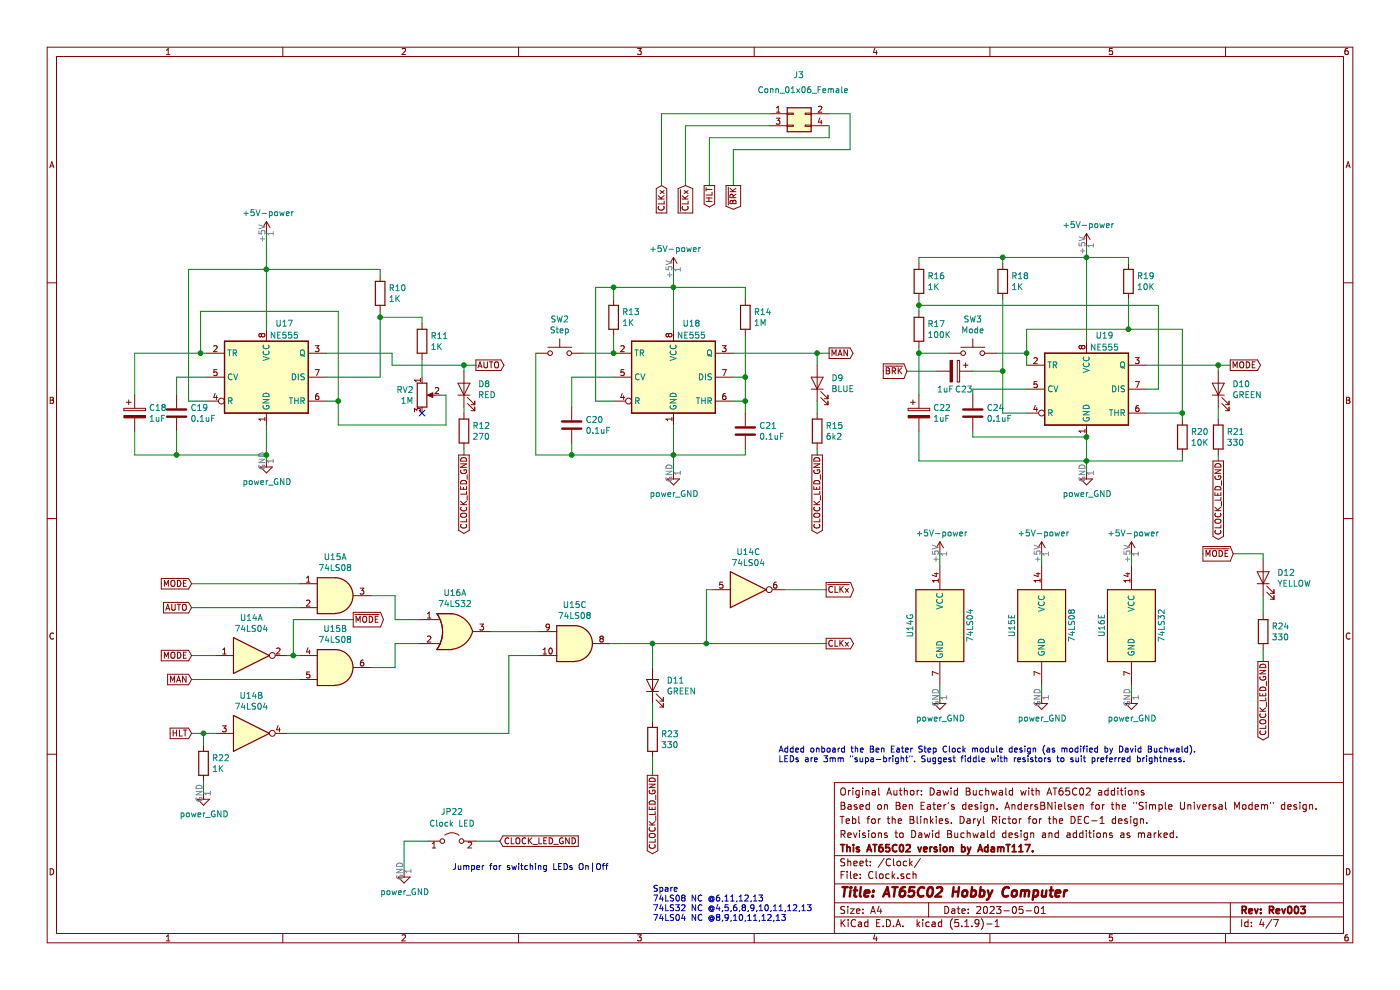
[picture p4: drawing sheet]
EESchema Schematic File Version 4
EELAYER 30 0
EELAYER END
$Descr A4 11693 8268
encoding utf-8
Sheet 4 7
Title "AT65C02 Hobby Computer"
Date "2023-05-01"
Rev "Rev003"
Comp "This AT65C02 version by AdamT117. "
Comment1 "Revisions to Dawid Buchwald design and additions as marked. "
Comment2 "Tebl for the Blinkies. Daryl Rictor for the DEC-1 design."
Comment3 "Based on Ben Eater's design. AndersBNielsen for the \"Simple Universal Modem\" design."
Comment4 "Original Author: Dawid Buchwald with AT65C02 additions"
$EndDescr
$Comp
L AT_65C02_Computer_Rev003-rescue:Timer_NE555-Clock-AT_65C02_Computer_Rev003_1-rescue U?
U 1 1
P 9075 3250
AR Path="/637561AA/6416C0CB/5DFA9887" Ref="U?"  Part="1" 
AR Path="/6379D6C5/5DFA9887" Ref="U19"  Part="1" 
F 0 "U19" H 9225 3700 50  0000 C CNN
F 1 "NE555" H 9225 3600 50  0000 C CNN
F 2 "Package_DIP:DIP-8_W7.62mm_Socket" H 9075 3250 50  0001 C CNN
F 3 "http://www.ti.com/lit/ds/symlink/ne555.pdf" H 9075 3250 50  0001 C CNN
F 4 "NE555" H 9075 3250 50  0001 C CNN "Value"
	1    9075 3250
	1    0    0    -1  
$EndComp
$Comp
L AT_65C02_Computer_Rev003-rescue:Device_R-Clock-AT_65C02_Computer_Rev003_1-rescue R?
U 1 1
P 9875 3650
AR Path="/637561AA/6416C0CB/5DFAD7A1" Ref="R?"  Part="1" 
AR Path="/6379D6C5/5DFAD7A1" Ref="R20"  Part="1" 
F 0 "R20" H 9945 3696 50  0000 L CNN
F 1 "10K" H 9945 3605 50  0000 L CNN
F 2 "Resistor_THT:R_Axial_DIN0207_L6.3mm_D2.5mm_P7.62mm_Horizontal" V 9805 3650 50  0001 C CNN
F 3 "~" H 9875 3650 50  0001 C CNN
F 4 "10K" H 9875 3650 50  0001 C CNN "Value"
	1    9875 3650
	1    0    0    -1  
$EndComp
$Comp
L AT_65C02_Computer_Rev003-rescue:Device_R-Clock-AT_65C02_Computer_Rev003_1-rescue R?
U 1 1
P 10175 3650
AR Path="/637561AA/6416C0CB/5DFADD08" Ref="R?"  Part="1" 
AR Path="/6379D6C5/5DFADD08" Ref="R21"  Part="1" 
F 0 "R21" H 10245 3696 50  0000 L CNN
F 1 "330" H 10245 3605 50  0000 L CNN
F 2 "Resistor_THT:R_Axial_DIN0207_L6.3mm_D2.5mm_P7.62mm_Horizontal" V 10105 3650 50  0001 C CNN
F 3 "~" H 10175 3650 50  0001 C CNN
F 4 "220" H 10175 3650 50  0001 C CNN "Value"
	1    10175 3650
	1    0    0    -1  
$EndComp
$Comp
L AT_65C02_Computer_Rev003-rescue:Device_R-Clock-AT_65C02_Computer_Rev003_1-rescue R?
U 1 1
P 9425 2350
AR Path="/637561AA/6416C0CB/5DFAE2B7" Ref="R?"  Part="1" 
AR Path="/6379D6C5/5DFAE2B7" Ref="R19"  Part="1" 
F 0 "R19" H 9495 2396 50  0000 L CNN
F 1 "10K" H 9495 2305 50  0000 L CNN
F 2 "Resistor_THT:R_Axial_DIN0207_L6.3mm_D2.5mm_P7.62mm_Horizontal" V 9355 2350 50  0001 C CNN
F 3 "~" H 9425 2350 50  0001 C CNN
F 4 "10K" H 9425 2350 50  0001 C CNN "Value"
	1    9425 2350
	1    0    0    -1  
$EndComp
Wire Wire Line
	9575 3050 10175 3050
Wire Wire Line
	10175 3050 10175 3100
$Comp
L AT_65C02_Computer_Rev003-rescue:Device_LED-Clock-AT_65C02_Computer_Rev003_1-rescue D?
U 1 1
P 10175 3250
AR Path="/637561AA/6416C0CB/5DFAEAE0" Ref="D?"  Part="1" 
AR Path="/6379D6C5/5DFAEAE0" Ref="D10"  Part="1" 
F 0 "D10" V 10214 3133 50  0000 R CNN
F 1 "GREEN" V 10123 3133 50  0000 R CNN
F 2 "LED_THT:LED_D3.0mm" H 10175 3250 50  0001 C CNN
F 3 "~" H 10175 3250 50  0001 C CNN
F 4 "RED" H 10175 3250 50  0001 C CNN "Value"
	1    10175 3250
	0    -1   -1   0   
$EndComp
Wire Wire Line
	10175 3400 10175 3500
$Comp
L AT_65C02_Computer_Rev003-rescue:Device_C-Clock-AT_65C02_Computer_Rev003_1-rescue C?
U 1 1
P 8125 3450
AR Path="/637561AA/6416C0CB/5DFB1C1C" Ref="C?"  Part="1" 
AR Path="/6379D6C5/5DFB1C1C" Ref="C24"  Part="1" 
F 0 "C24" H 8240 3496 50  0000 L CNN
F 1 "0.1uF" H 8240 3405 50  0000 L CNN
F 2 "Capacitor_THT:C_Disc_D3.4mm_W2.1mm_P2.50mm" H 8163 3300 50  0001 C CNN
F 3 "~" H 8125 3450 50  0001 C CNN
F 4 "0.1uF" H 8125 3450 50  0001 C CNN "Value"
	1    8125 3450
	1    0    0    -1  
$EndComp
Wire Wire Line
	9075 3650 9075 3850
$Comp
L AT_65C02_Computer_Rev003-rescue:Device_CP-Clock-AT_65C02_Computer_Rev003_1-rescue C?
U 1 1
P 7675 3450
AR Path="/637561AA/6416C0CB/5DFB8F77" Ref="C?"  Part="1" 
AR Path="/6379D6C5/5DFB8F77" Ref="C22"  Part="1" 
F 0 "C22" H 7793 3496 50  0000 L CNN
F 1 "1uF" H 7793 3405 50  0000 L CNN
F 2 "Capacitor_THT:CP_Radial_D5.0mm_P2.50mm" H 7713 3300 50  0001 C CNN
F 3 "~" H 7675 3450 50  0001 C CNN
F 4 "1uF" H 7675 3450 50  0001 C CNN "Value"
	1    7675 3450
	1    0    0    -1  
$EndComp
Wire Wire Line
	7675 3850 7675 3600
$Comp
L AT_65C02_Computer_Rev003-rescue:Device_R-Clock-AT_65C02_Computer_Rev003_1-rescue R?
U 1 1
P 7675 2750
AR Path="/637561AA/6416C0CB/5DFBA712" Ref="R?"  Part="1" 
AR Path="/6379D6C5/5DFBA712" Ref="R17"  Part="1" 
F 0 "R17" H 7745 2796 50  0000 L CNN
F 1 "100K" H 7745 2705 50  0000 L CNN
F 2 "Resistor_THT:R_Axial_DIN0207_L6.3mm_D2.5mm_P7.62mm_Horizontal" V 7605 2750 50  0001 C CNN
F 3 "~" H 7675 2750 50  0001 C CNN
F 4 "100K" H 7675 2750 50  0001 C CNN "Value"
	1    7675 2750
	1    0    0    -1  
$EndComp
$Comp
L AT_65C02_Computer_Rev003-rescue:Device_R-Clock-AT_65C02_Computer_Rev003_1-rescue R?
U 1 1
P 7675 2350
AR Path="/637561AA/6416C0CB/5DFBAF8B" Ref="R?"  Part="1" 
AR Path="/6379D6C5/5DFBAF8B" Ref="R16"  Part="1" 
F 0 "R16" H 7745 2396 50  0000 L CNN
F 1 "1K" H 7745 2305 50  0000 L CNN
F 2 "Resistor_THT:R_Axial_DIN0207_L6.3mm_D2.5mm_P7.62mm_Horizontal" V 7605 2350 50  0001 C CNN
F 3 "~" H 7675 2350 50  0001 C CNN
F 4 "1K" H 7675 2350 50  0001 C CNN "Value"
	1    7675 2350
	1    0    0    -1  
$EndComp
Wire Wire Line
	9875 3450 9875 2750
$Comp
L AT_65C02_Computer_Rev003-rescue:Device_R-Clock-AT_65C02_Computer_Rev003_1-rescue R?
U 1 1
P 8375 2350
AR Path="/637561AA/6416C0CB/5DFC17A7" Ref="R?"  Part="1" 
AR Path="/6379D6C5/5DFC17A7" Ref="R18"  Part="1" 
F 0 "R18" H 8445 2396 50  0000 L CNN
F 1 "1K" H 8445 2305 50  0000 L CNN
F 2 "Resistor_THT:R_Axial_DIN0207_L6.3mm_D2.5mm_P7.62mm_Horizontal" V 8305 2350 50  0001 C CNN
F 3 "~" H 8375 2350 50  0001 C CNN
F 4 "1K" H 8375 2350 50  0001 C CNN "Value"
	1    8375 2350
	1    0    0    -1  
$EndComp
$Comp
L AT_65C02_Computer_Rev003-rescue:Switch_SW_Push-Clock-AT_65C02_Computer_Rev003_1-rescue SW?
U 1 1
P 8125 2950
AR Path="/637561AA/6416C0CB/5DFC44DB" Ref="SW?"  Part="1" 
AR Path="/6379D6C5/5DFC44DB" Ref="SW3"  Part="1" 
F 0 "SW3" H 8125 3235 50  0000 C CNN
F 1 "Mode" H 8125 3144 50  0000 C CNN
F 2 "Button_Switch_THT:SW_PUSH_6mm" H 8125 3150 50  0001 C CNN
F 3 "~" H 8125 3150 50  0001 C CNN
	1    8125 2950
	1    0    0    -1  
$EndComp
Wire Wire Line
	9075 2850 9075 2150
Connection ~ 9075 2150
Wire Wire Line
	9075 2150 9075 2050
Wire Wire Line
	8575 3450 8375 3450
Wire Wire Line
	8375 3450 8375 3100
Wire Wire Line
	8575 3250 8125 3250
Wire Wire Line
	8125 3250 8125 3300
Wire Wire Line
	8125 3650 9075 3650
Wire Wire Line
	9875 2750 9425 2750
Wire Wire Line
	8575 2750 8575 2950
Wire Wire Line
	9575 3450 9875 3450
Wire Wire Line
	9425 2500 9425 2750
Connection ~ 9425 2750
Wire Wire Line
	9425 2750 8575 2750
Wire Wire Line
	7675 2500 7675 2550
Wire Wire Line
	7675 3850 9075 3850
Connection ~ 9075 3850
Wire Wire Line
	9075 3850 9075 3950
Wire Wire Line
	7925 2950 7675 2950
Wire Wire Line
	8325 2950 8575 2950
Wire Wire Line
	8575 2950 8575 3050
Wire Wire Line
	7675 2150 7675 2200
Wire Wire Line
	9875 3500 9875 3450
Connection ~ 9875 3450
Wire Wire Line
	7675 2150 8375 2150
Wire Wire Line
	8375 2200 8375 2150
Connection ~ 8375 2150
Wire Wire Line
	8375 2150 9075 2150
Wire Wire Line
	9575 3250 9675 3250
Wire Wire Line
	9675 3250 9675 2550
Wire Wire Line
	9675 2550 7675 2550
Wire Wire Line
	9875 3800 9875 3850
Wire Wire Line
	9875 3850 9075 3850
Wire Wire Line
	10175 3800 10175 3850
Wire Wire Line
	9425 2200 9425 2150
Wire Wire Line
	9425 2150 9075 2150
Connection ~ 8575 2950
Wire Wire Line
	7675 2900 7675 2950
Connection ~ 7675 2950
Wire Wire Line
	7675 2600 7675 2550
Connection ~ 7675 2550
Wire Wire Line
	7675 2950 7675 3300
Wire Wire Line
	8125 3650 8125 3600
Text GLabel 10275 3050 2    50   Output ~ 0
MODE
Wire Wire Line
	10175 3050 10275 3050
Connection ~ 10175 3050
$Comp
L AT_65C02_Computer_Rev003-rescue:Timer_NE555-Clock-AT_65C02_Computer_Rev003_1-rescue U?
U 1 1
P 2225 3150
AR Path="/637561AA/6416C0CB/5DFE3920" Ref="U?"  Part="1" 
AR Path="/6379D6C5/5DFE3920" Ref="U17"  Part="1" 
F 0 "U17" H 2375 3600 50  0000 C CNN
F 1 "NE555" H 2375 3500 50  0000 C CNN
F 2 "Package_DIP:DIP-8_W7.62mm_Socket" H 2225 3150 50  0001 C CNN
F 3 "http://www.ti.com/lit/ds/symlink/ne555.pdf" H 2225 3150 50  0001 C CNN
F 4 "NE555" H 2225 3150 50  0001 C CNN "Value"
	1    2225 3150
	1    0    0    -1  
$EndComp
$Comp
L AT_65C02_Computer_Rev003-rescue:+5V-power-65C02_Computer-rescue-AT_65C02_Computer_Rev003_1-rescue #PWR?
U 1 1
P 2225 1950
AR Path="/637561AA/6416C0CB/5DFE4772" Ref="#PWR?"  Part="1" 
AR Path="/6379D6C5/5DFE4772" Ref="#PWR03"  Part="1" 
F 0 "#PWR03" H 2225 1800 50  0001 C CNN
F 1 "+5V-power" H 2240 2123 50  0000 C CNN
F 2 "" H 2225 1950 50  0001 C CNN
F 3 "" H 2225 1950 50  0001 C CNN
	1    2225 1950
	1    0    0    -1  
$EndComp
Wire Wire Line
	2225 2750 2225 2250
$Comp
L AT_65C02_Computer_Rev003-rescue:Device_CP-Clock-AT_65C02_Computer_Rev003_1-rescue C?
U 1 1
P 1125 3450
AR Path="/637561AA/6416C0CB/5DFEB3DF" Ref="C?"  Part="1" 
AR Path="/6379D6C5/5DFEB3DF" Ref="C18"  Part="1" 
F 0 "C18" H 1243 3496 50  0000 L CNN
F 1 "1uF" H 1243 3405 50  0000 L CNN
F 2 "Capacitor_THT:CP_Radial_D5.0mm_P2.50mm" H 1163 3300 50  0001 C CNN
F 3 "~" H 1125 3450 50  0001 C CNN
	1    1125 3450
	1    0    0    -1  
$EndComp
Wire Wire Line
	1125 3300 1125 2950
Wire Wire Line
	1125 2950 1675 2950
$Comp
L AT_65C02_Computer_Rev003-rescue:Device_C-Clock-AT_65C02_Computer_Rev003_1-rescue C?
U 1 1
P 1475 3450
AR Path="/637561AA/6416C0CB/5DFEE8A9" Ref="C?"  Part="1" 
AR Path="/6379D6C5/5DFEE8A9" Ref="C19"  Part="1" 
F 0 "C19" H 1590 3496 50  0000 L CNN
F 1 "0.1uF" H 1590 3405 50  0000 L CNN
F 2 "Capacitor_THT:C_Disc_D3.4mm_W2.1mm_P2.50mm" H 1513 3300 50  0001 C CNN
F 3 "~" H 1475 3450 50  0001 C CNN
F 4 "0.1uF" H 1475 3450 50  0001 C CNN "Value"
	1    1475 3450
	1    0    0    -1  
$EndComp
Wire Wire Line
	2225 3550 2225 3800
Wire Wire Line
	1125 3600 1125 3800
Wire Wire Line
	1125 3800 1475 3800
Connection ~ 2225 3800
Wire Wire Line
	1475 3600 1475 3800
Connection ~ 1475 3800
Wire Wire Line
	1475 3800 2225 3800
Wire Wire Line
	1475 3300 1475 3150
Wire Wire Line
	1475 3150 1725 3150
Wire Wire Line
	1725 3350 1575 3350
Wire Wire Line
	1575 3350 1575 2250
Wire Wire Line
	1575 2250 2225 2250
Connection ~ 2225 2250
$Comp
L AT_65C02_Computer_Rev003-rescue:Device_R-Clock-AT_65C02_Computer_Rev003_1-rescue R?
U 1 1
P 3175 2450
AR Path="/637561AA/6416C0CB/5DFFC4E2" Ref="R?"  Part="1" 
AR Path="/6379D6C5/5DFFC4E2" Ref="R10"  Part="1" 
F 0 "R10" H 3245 2496 50  0000 L CNN
F 1 "1K" H 3245 2405 50  0000 L CNN
F 2 "Resistor_THT:R_Axial_DIN0207_L6.3mm_D2.5mm_P7.62mm_Horizontal" V 3105 2450 50  0001 C CNN
F 3 "~" H 3175 2450 50  0001 C CNN
F 4 "100K" H 3175 2450 50  0001 C CNN "Value"
	1    3175 2450
	1    0    0    -1  
$EndComp
$Comp
L AT_65C02_Computer_Rev003-rescue:Device_R-Clock-AT_65C02_Computer_Rev003_1-rescue R?
U 1 1
P 3525 2850
AR Path="/637561AA/6416C0CB/5DFFCE73" Ref="R?"  Part="1" 
AR Path="/6379D6C5/5DFFCE73" Ref="R11"  Part="1" 
F 0 "R11" H 3595 2896 50  0000 L CNN
F 1 "1K" H 3595 2805 50  0000 L CNN
F 2 "Resistor_THT:R_Axial_DIN0207_L6.3mm_D2.5mm_P7.62mm_Horizontal" V 3455 2850 50  0001 C CNN
F 3 "~" H 3525 2850 50  0001 C CNN
F 4 "100K" H 3525 2850 50  0001 C CNN "Value"
	1    3525 2850
	1    0    0    -1  
$EndComp
Wire Wire Line
	2725 3150 3175 3150
Wire Wire Line
	3175 3150 3175 2650
Wire Wire Line
	3175 2300 3175 2250
Wire Wire Line
	3175 2250 2225 2250
$Comp
L AT_65C02_Computer_Rev003-rescue:Device_R_POT-Clock-AT_65C02_Computer_Rev003_1-rescue RV?
U 1 1
P 3525 3300
AR Path="/637561AA/6416C0CB/5E04F43C" Ref="RV?"  Part="1" 
AR Path="/6379D6C5/5E04F43C" Ref="RV2"  Part="1" 
F 0 "RV2" H 3456 3346 50  0000 R CNN
F 1 "1M" H 3456 3255 50  0000 R CNN
F 2 "Potentiometer_THT:Potentiometer_Piher_PT-10-V10_Vertical" H 3525 3300 50  0001 C CNN
F 3 "~" H 3525 3300 50  0001 C CNN
	1    3525 3300
	1    0    0    -1  
$EndComp
Wire Wire Line
	3525 3000 3525 3150
Wire Wire Line
	3175 2650 3525 2650
Wire Wire Line
	3525 2650 3525 2700
Connection ~ 3175 2650
Wire Wire Line
	3175 2650 3175 2600
Wire Wire Line
	3675 3300 3725 3300
Wire Wire Line
	3725 3300 3725 3550
Wire Wire Line
	3725 3550 2825 3550
Wire Wire Line
	2825 3550 2825 3350
Wire Wire Line
	2825 3350 2725 3350
NoConn ~ 3525 3450
Wire Wire Line
	2825 2600 2825 3350
Connection ~ 2825 3350
Wire Wire Line
	1675 2950 1675 2600
Wire Wire Line
	1675 2600 2825 2600
Connection ~ 1675 2950
Wire Wire Line
	1675 2950 1725 2950
$Comp
L AT_65C02_Computer_Rev003-rescue:Device_LED-Clock-AT_65C02_Computer_Rev003_1-rescue D?
U 1 1
P 3875 3250
AR Path="/637561AA/6416C0CB/5E06E296" Ref="D?"  Part="1" 
AR Path="/6379D6C5/5E06E296" Ref="D8"  Part="1" 
F 0 "D8" V 3914 3133 50  0000 R CNN
F 1 "RED" V 3823 3133 50  0000 R CNN
F 2 "LED_THT:LED_D3.0mm" H 3875 3250 50  0001 C CNN
F 3 "~" H 3875 3250 50  0001 C CNN
F 4 "RED" H 3875 3250 50  0001 C CNN "Value"
	1    3875 3250
	0    -1   -1   0   
$EndComp
Wire Wire Line
	3875 3100 3875 3050
Wire Wire Line
	3875 3050 3275 3050
Wire Wire Line
	3275 3050 3275 2950
Wire Wire Line
	3275 2950 2725 2950
$Comp
L AT_65C02_Computer_Rev003-rescue:Device_R-Clock-AT_65C02_Computer_Rev003_1-rescue R?
U 1 1
P 3875 3600
AR Path="/637561AA/6416C0CB/5E07729F" Ref="R?"  Part="1" 
AR Path="/6379D6C5/5E07729F" Ref="R12"  Part="1" 
F 0 "R12" H 3945 3646 50  0000 L CNN
F 1 "270" H 3945 3555 50  0000 L CNN
F 2 "Resistor_THT:R_Axial_DIN0207_L6.3mm_D2.5mm_P7.62mm_Horizontal" V 3805 3600 50  0001 C CNN
F 3 "~" H 3875 3600 50  0001 C CNN
F 4 "220" H 3875 3600 50  0001 C CNN "Value"
	1    3875 3600
	1    0    0    -1  
$EndComp
Wire Wire Line
	3875 3400 3875 3450
Wire Wire Line
	3875 3750 3875 3800
Wire Wire Line
	2225 3850 2225 3800
Text GLabel 3975 3050 2    50   Output ~ 0
AUTO
Wire Wire Line
	3875 3050 3975 3050
Connection ~ 3875 3050
$Comp
L AT_65C02_Computer_Rev003-rescue:NE555-Clock-AT_65C02_Computer_Rev003_1-rescue U?
U 1 1
P 5625 3150
AR Path="/637561AA/6416C0CB/5E0A9971" Ref="U?"  Part="1" 
AR Path="/6379D6C5/5E0A9971" Ref="U18"  Part="1" 
F 0 "U18" H 5775 3600 50  0000 C CNN
F 1 "NE555" H 5775 3500 50  0000 C CNN
F 2 "Package_DIP:DIP-8_W7.62mm_Socket" H 5625 3150 50  0001 C CNN
F 3 "http://www.ti.com/lit/ds/symlink/ne555.pdf" H 5625 3150 50  0001 C CNN
F 4 "NE555" H 5625 3150 50  0001 C CNN "Value"
	1    5625 3150
	1    0    0    -1  
$EndComp
Wire Wire Line
	5625 3550 5625 3800
Wire Wire Line
	5625 2750 5625 2400
$Comp
L AT_65C02_Computer_Rev003-rescue:Switch_SW_Push-Clock-AT_65C02_Computer_Rev003_1-rescue SW?
U 1 1
P 4675 2950
AR Path="/637561AA/6416C0CB/5E0B1F2B" Ref="SW?"  Part="1" 
AR Path="/6379D6C5/5E0B1F2B" Ref="SW2"  Part="1" 
F 0 "SW2" H 4675 3235 50  0000 C CNN
F 1 "Step" H 4675 3144 50  0000 C CNN
F 2 "Button_Switch_THT:SW_PUSH_6mm" H 4675 3150 50  0001 C CNN
F 3 "~" H 4675 3150 50  0001 C CNN
	1    4675 2950
	1    0    0    -1  
$EndComp
$Comp
L AT_65C02_Computer_Rev003-rescue:Device_R-Clock-AT_65C02_Computer_Rev003_1-rescue R?
U 1 1
P 5125 2650
AR Path="/637561AA/6416C0CB/5E0B2BBF" Ref="R?"  Part="1" 
AR Path="/6379D6C5/5E0B2BBF" Ref="R13"  Part="1" 
F 0 "R13" H 5195 2696 50  0000 L CNN
F 1 "1K" H 5195 2605 50  0000 L CNN
F 2 "Resistor_THT:R_Axial_DIN0207_L6.3mm_D2.5mm_P7.62mm_Horizontal" V 5055 2650 50  0001 C CNN
F 3 "~" H 5125 2650 50  0001 C CNN
F 4 "100K" H 5125 2650 50  0001 C CNN "Value"
	1    5125 2650
	1    0    0    -1  
$EndComp
Wire Wire Line
	5125 2950 5125 2800
Wire Wire Line
	5125 2500 5125 2400
Wire Wire Line
	5125 2400 5625 2400
Connection ~ 5625 2400
Wire Wire Line
	5625 2400 5625 2250
Wire Wire Line
	4875 2950 5125 2950
Wire Wire Line
	4475 2950 4475 3800
Wire Wire Line
	4475 3800 4775 3800
Connection ~ 5625 3800
Wire Wire Line
	5625 3800 5625 3950
Wire Wire Line
	5125 3350 4975 3350
Wire Wire Line
	4975 3350 4975 2400
Wire Wire Line
	4975 2400 5125 2400
Connection ~ 5125 2400
$Comp
L AT_65C02_Computer_Rev003-rescue:Device_C-Clock-AT_65C02_Computer_Rev003_1-rescue C?
U 1 1
P 4775 3550
AR Path="/637561AA/6416C0CB/5E0C4B48" Ref="C?"  Part="1" 
AR Path="/6379D6C5/5E0C4B48" Ref="C20"  Part="1" 
F 0 "C20" H 4890 3596 50  0000 L CNN
F 1 "0.1uF" H 4890 3505 50  0000 L CNN
F 2 "Capacitor_THT:C_Disc_D3.4mm_W2.1mm_P2.50mm" H 4813 3400 50  0001 C CNN
F 3 "~" H 4775 3550 50  0001 C CNN
F 4 "0.1uF" H 4775 3550 50  0001 C CNN "Value"
	1    4775 3550
	1    0    0    -1  
$EndComp
Wire Wire Line
	4775 3400 4775 3150
Wire Wire Line
	4775 3150 5125 3150
Wire Wire Line
	4775 3700 4775 3800
Connection ~ 4775 3800
Wire Wire Line
	4775 3800 5625 3800
$Comp
L AT_65C02_Computer_Rev003-rescue:Device_LED-Clock-AT_65C02_Computer_Rev003_1-rescue D?
U 1 1
P 6825 3200
AR Path="/637561AA/6416C0CB/5E0CD535" Ref="D?"  Part="1" 
AR Path="/6379D6C5/5E0CD535" Ref="D9"  Part="1" 
F 0 "D9" V 6864 3083 50  0000 R CNN
F 1 "BLUE" V 6773 3083 50  0000 R CNN
F 2 "LED_THT:LED_D3.0mm" H 6825 3200 50  0001 C CNN
F 3 "~" H 6825 3200 50  0001 C CNN
F 4 "RED" H 6825 3200 50  0001 C CNN "Value"
	1    6825 3200
	0    -1   -1   0   
$EndComp
$Comp
L AT_65C02_Computer_Rev003-rescue:Device_R-Clock-AT_65C02_Computer_Rev003_1-rescue R?
U 1 1
P 6825 3600
AR Path="/637561AA/6416C0CB/5E0CE90A" Ref="R?"  Part="1" 
AR Path="/6379D6C5/5E0CE90A" Ref="R15"  Part="1" 
F 0 "R15" H 6895 3646 50  0000 L CNN
F 1 "6k2" H 6895 3555 50  0000 L CNN
F 2 "Resistor_THT:R_Axial_DIN0207_L6.3mm_D2.5mm_P7.62mm_Horizontal" V 6755 3600 50  0001 C CNN
F 3 "~" H 6825 3600 50  0001 C CNN
F 4 "220" H 6825 3600 50  0001 C CNN "Value"
	1    6825 3600
	1    0    0    -1  
$EndComp
Wire Wire Line
	6825 3750 6825 3800
Wire Wire Line
	6825 3350 6825 3450
Wire Wire Line
	6825 3050 6825 2950
Wire Wire Line
	6825 2950 6125 2950
Text GLabel 6925 2950 2    50   Output ~ 0
MAN
Wire Wire Line
	6825 2950 6925 2950
Connection ~ 6825 2950
$Comp
L AT_65C02_Computer_Rev003-rescue:Device_C-Clock-AT_65C02_Computer_Rev003_1-rescue C?
U 1 1
P 6225 3600
AR Path="/637561AA/6416C0CB/5E0E04C2" Ref="C?"  Part="1" 
AR Path="/6379D6C5/5E0E04C2" Ref="C21"  Part="1" 
F 0 "C21" H 6340 3646 50  0000 L CNN
F 1 "0.1uF" H 6340 3555 50  0000 L CNN
F 2 "Capacitor_THT:C_Disc_D3.4mm_W2.1mm_P2.50mm" H 6263 3450 50  0001 C CNN
F 3 "~" H 6225 3600 50  0001 C CNN
F 4 "0.1uF" H 6225 3600 50  0001 C CNN "Value"
	1    6225 3600
	1    0    0    -1  
$EndComp
Wire Wire Line
	6125 3350 6225 3350
Wire Wire Line
	6225 3350 6225 3450
Wire Wire Line
	6225 3750 6225 3800
Wire Wire Line
	6225 3800 5625 3800
Wire Wire Line
	6225 3350 6225 3150
Wire Wire Line
	6225 3150 6125 3150
Connection ~ 6225 3350
$Comp
L AT_65C02_Computer_Rev003-rescue:Device_R-Clock-AT_65C02_Computer_Rev003_1-rescue R?
U 1 1
P 6225 2650
AR Path="/637561AA/6416C0CB/5E0EF3A0" Ref="R?"  Part="1" 
AR Path="/6379D6C5/5E0EF3A0" Ref="R14"  Part="1" 
F 0 "R14" H 6295 2696 50  0000 L CNN
F 1 "1M" H 6295 2605 50  0000 L CNN
F 2 "Resistor_THT:R_Axial_DIN0207_L6.3mm_D2.5mm_P7.62mm_Horizontal" V 6155 2650 50  0001 C CNN
F 3 "~" H 6225 2650 50  0001 C CNN
F 4 "1K" H 6225 2650 50  0001 C CNN "Value"
	1    6225 2650
	1    0    0    -1  
$EndComp
Wire Wire Line
	6225 3150 6225 2800
Connection ~ 6225 3150
Wire Wire Line
	6225 2500 6225 2400
Wire Wire Line
	6225 2400 5625 2400
$Comp
L AT_65C02_Computer_Rev003-rescue:74xx_74LS08-Clock-AT_65C02_Computer_Rev003_1-rescue U?
U 1 1
P 2800 4975
AR Path="/637561AA/6416C0CB/5E143B00" Ref="U?"  Part="1" 
AR Path="/6379D6C5/5E143B00" Ref="U15"  Part="1" 
F 0 "U15" H 2800 5300 50  0000 C CNN
F 1 "74LS08" H 2800 5209 50  0000 C CNN
F 2 "Package_DIP:DIP-14_W7.62mm_Socket" H 2800 4975 50  0001 C CNN
F 3 "http://www.ti.com/lit/gpn/sn74LS08" H 2800 4975 50  0001 C CNN
	1    2800 4975
	1    0    0    -1  
$EndComp
Text GLabel 1600 4875 0    50   Input ~ 0
MODE
Text GLabel 1600 5075 0    50   Input ~ 0
AUTO
Wire Wire Line
	1600 4875 2500 4875
Wire Wire Line
	1600 5075 2500 5075
Text GLabel 1600 5675 0    50   Input ~ 0
MAN
Wire Wire Line
	1600 5675 2500 5675
Text GLabel 1600 5475 0    50   Input ~ 0
MODE
$Comp
L AT_65C02_Computer_Rev003-rescue:74xx_74LS08-Clock-AT_65C02_Computer_Rev003_1-rescue U?
U 3 1
P 4800 5375
AR Path="/637561AA/6416C0CB/5E1579F9" Ref="U?"  Part="3" 
AR Path="/6379D6C5/5E1579F9" Ref="U15"  Part="3" 
F 0 "U15" H 4800 5700 50  0000 C CNN
F 1 "74LS08" H 4800 5609 50  0000 C CNN
F 2 "Package_DIP:DIP-14_W7.62mm_Socket" H 4800 5375 50  0001 C CNN
F 3 "http://www.ti.com/lit/gpn/sn74LS08" H 4800 5375 50  0001 C CNN
	3    4800 5375
	1    0    0    -1  
$EndComp
$Comp
L AT_65C02_Computer_Rev003-rescue:74xx_74LS04-Clock-AT_65C02_Computer_Rev003_1-rescue U?
U 1 1
P 2100 5475
AR Path="/637561AA/6416C0CB/5E15DE29" Ref="U?"  Part="1" 
AR Path="/6379D6C5/5E15DE29" Ref="U14"  Part="1" 
F 0 "U14" H 2100 5792 50  0000 C CNN
F 1 "74LS04" H 2100 5701 50  0000 C CNN
F 2 "Package_DIP:DIP-14_W7.62mm_Socket" H 2100 5475 50  0001 C CNN
F 3 "http://www.ti.com/lit/gpn/sn74LS04" H 2100 5475 50  0001 C CNN
	1    2100 5475
	1    0    0    -1  
$EndComp
Wire Wire Line
	2400 5475 2450 5475
Wire Wire Line
	1600 5475 1800 5475
$Comp
L AT_65C02_Computer_Rev003-rescue:74xx_74LS04-Clock-AT_65C02_Computer_Rev003_1-rescue U?
U 2 1
P 2100 6125
AR Path="/637561AA/6416C0CB/5E1857BA" Ref="U?"  Part="2" 
AR Path="/6379D6C5/5E1857BA" Ref="U14"  Part="2" 
F 0 "U14" H 2100 6442 50  0000 C CNN
F 1 "74LS04" H 2100 6351 50  0000 C CNN
F 2 "Package_DIP:DIP-14_W7.62mm_Socket" H 2100 6125 50  0001 C CNN
F 3 "http://www.ti.com/lit/gpn/sn74LS04" H 2100 6125 50  0001 C CNN
	2    2100 6125
	1    0    0    -1  
$EndComp
Wire Wire Line
	2400 6125 4250 6125
Wire Wire Line
	4250 6125 4250 5475
Wire Wire Line
	4250 5475 4500 5475
Text GLabel 1600 6125 0    50   Input ~ 0
HLT
Wire Wire Line
	1600 6125 1700 6125
$Comp
L AT_65C02_Computer_Rev003-rescue:Device_R-Clock-AT_65C02_Computer_Rev003_1-rescue R?
U 1 1
P 10550 5275
AR Path="/637561AA/6416C0CB/5E197100" Ref="R?"  Part="1" 
AR Path="/6379D6C5/5E197100" Ref="R24"  Part="1" 
F 0 "R24" H 10620 5321 50  0000 L CNN
F 1 "330" H 10620 5230 50  0000 L CNN
F 2 "Resistor_THT:R_Axial_DIN0207_L6.3mm_D2.5mm_P7.62mm_Horizontal" V 10480 5275 50  0001 C CNN
F 3 "~" H 10550 5275 50  0001 C CNN
F 4 "220" H 10550 5275 50  0001 C CNN "Value"
	1    10550 5275
	1    0    0    -1  
$EndComp
$Comp
L AT_65C02_Computer_Rev003-rescue:Device_LED-Clock-AT_65C02_Computer_Rev003_1-rescue D?
U 1 1
P 10550 4825
AR Path="/637561AA/6416C0CB/5E19769D" Ref="D?"  Part="1" 
AR Path="/6379D6C5/5E19769D" Ref="D12"  Part="1" 
F 0 "D12" V 10589 4708 50  0000 R CNN
F 1 "YELLOW" V 10498 4708 50  0000 R CNN
F 2 "LED_THT:LED_D3.0mm" H 10550 4825 50  0001 C CNN
F 3 "~" H 10550 4825 50  0001 C CNN
F 4 "RED" H 10550 4825 50  0001 C CNN "Value"
	1    10550 4825
	0    -1   -1   0   
$EndComp
Wire Wire Line
	10550 5525 10550 5425
Wire Wire Line
	10550 5125 10550 4975
Text GLabel 10300 4625 0    50   Input ~ 0
~MODE
Wire Wire Line
	10300 4625 10550 4625
Wire Wire Line
	10550 4625 10550 4675
Text GLabel 2950 5175 2    50   Output ~ 0
~MODE
Wire Wire Line
	2950 5175 2450 5175
Wire Wire Line
	2450 5175 2450 5475
Connection ~ 2450 5475
Wire Wire Line
	2450 5475 2500 5475
$Comp
L AT_65C02_Computer_Rev003-rescue:74xx_74LS04-Clock-AT_65C02_Computer_Rev003_1-rescue U?
U 3 1
P 6250 4925
AR Path="/637561AA/6416C0CB/5E1C3F4B" Ref="U?"  Part="3" 
AR Path="/6379D6C5/5E1C3F4B" Ref="U14"  Part="3" 
F 0 "U14" H 6250 5242 50  0000 C CNN
F 1 "74LS04" H 6250 5151 50  0000 C CNN
F 2 "Package_DIP:DIP-14_W7.62mm_Socket" H 6250 4925 50  0001 C CNN
F 3 "http://www.ti.com/lit/gpn/sn74LS04" H 6250 4925 50  0001 C CNN
	3    6250 4925
	1    0    0    -1  
$EndComp
Wire Wire Line
	5100 5375 5450 5375
Wire Wire Line
	5900 5375 5900 4925
Wire Wire Line
	5900 4925 5950 4925
$Comp
L AT_65C02_Computer_Rev003-rescue:Device_R-Clock-AT_65C02_Computer_Rev003_1-rescue R?
U 1 1
P 5450 6175
AR Path="/637561AA/6416C0CB/5E1D5AB3" Ref="R?"  Part="1" 
AR Path="/6379D6C5/5E1D5AB3" Ref="R23"  Part="1" 
F 0 "R23" H 5520 6221 50  0000 L CNN
F 1 "330" H 5520 6130 50  0000 L CNN
F 2 "Resistor_THT:R_Axial_DIN0207_L6.3mm_D2.5mm_P7.62mm_Horizontal" V 5380 6175 50  0001 C CNN
F 3 "~" H 5450 6175 50  0001 C CNN
F 4 "220" H 5450 6175 50  0001 C CNN "Value"
	1    5450 6175
	1    0    0    -1  
$EndComp
$Comp
L AT_65C02_Computer_Rev003-rescue:Device_LED-Clock-AT_65C02_Computer_Rev003_1-rescue D?
U 1 1
P 5450 5725
AR Path="/637561AA/6416C0CB/5E1D61B0" Ref="D?"  Part="1" 
AR Path="/6379D6C5/5E1D61B0" Ref="D11"  Part="1" 
F 0 "D11" V 5489 5608 50  0000 R CNN
F 1 "GREEN" V 5398 5608 50  0000 R CNN
F 2 "LED_THT:LED_D3.0mm" H 5450 5725 50  0001 C CNN
F 3 "~" H 5450 5725 50  0001 C CNN
F 4 "RED" H 5450 5725 50  0001 C CNN "Value"
	1    5450 5725
	0    -1   -1   0   
$EndComp
Wire Wire Line
	5450 5575 5450 5375
Connection ~ 5450 5375
Wire Wire Line
	5450 5375 5900 5375
Wire Wire Line
	5450 5875 5450 6025
$Comp
L AT_65C02_Computer_Rev003-rescue:power_GND-Clock-AT_65C02_Computer_Rev003_1-rescue #PWR?
U 1 1
P 3375 7275
AR Path="/637561AA/6416C0CB/5E1E396D" Ref="#PWR?"  Part="1" 
AR Path="/6379D6C5/5E1E396D" Ref="#PWR07"  Part="1" 
F 0 "#PWR07" H 3375 7025 50  0001 C CNN
F 1 "power_GND" H 3380 7102 50  0000 C CNN
F 2 "" H 3375 7275 50  0001 C CNN
F 3 "" H 3375 7275 50  0001 C CNN
	1    3375 7275
	1    0    0    -1  
$EndComp
Wire Wire Line
	5450 6475 5450 6325
$Comp
L AT_65C02_Computer_Rev003-rescue:74xx_74LS32-Clock-AT_65C02_Computer_Rev003_1-rescue U?
U 1 1
P 3800 5275
AR Path="/637561AA/6416C0CB/5E1EB46D" Ref="U?"  Part="1" 
AR Path="/6379D6C5/5E1EB46D" Ref="U16"  Part="1" 
F 0 "U16" H 3800 5600 50  0000 C CNN
F 1 "74LS32" H 3800 5509 50  0000 C CNN
F 2 "Package_DIP:DIP-14_W7.62mm_Socket" H 3800 5275 50  0001 C CNN
F 3 "http://www.ti.com/lit/gpn/sn74LS32" H 3800 5275 50  0001 C CNN
	1    3800 5275
	1    0    0    -1  
$EndComp
Wire Wire Line
	3100 4975 3300 4975
Wire Wire Line
	3300 4975 3300 5175
Wire Wire Line
	3300 5175 3500 5175
Wire Wire Line
	3100 5575 3300 5575
Wire Wire Line
	3300 5575 3300 5375
Wire Wire Line
	3300 5375 3500 5375
Wire Wire Line
	4100 5275 4500 5275
Text GLabel 6900 4925 2    50   Output ~ 0
~CLKx
Text GLabel 6900 5375 2    50   Output ~ 0
CLKx
Wire Wire Line
	5900 5375 6900 5375
Connection ~ 5900 5375
Wire Wire Line
	6550 4925 6900 4925
$Comp
L AT_65C02_Computer_Rev003-rescue:Connector_Generic_Conn_02x02_Odd_Even-6502-computer-cache-AT_65C02_Computer_Rev003_1-rescue J?
U 1 1
P 6625 950
AR Path="/637561AA/6416C0CB/5E291315" Ref="J?"  Part="1" 
AR Path="/6379D6C5/5E291315" Ref="J3"  Part="1" 
F 0 "J3" H 6625 1275 50  0000 L CNN
F 1 "Conn_01x06_Female" H 6325 1150 50  0000 L CNN
F 2 "Connector_PinSocket_2.54mm:PinSocket_2x02_P2.54mm_Vertical" H 6625 950 50  0001 C CNN
F 3 "~" H 6625 950 50  0001 C CNN
	1    6625 950 
	1    0    0    -1  
$EndComp
Text GLabel 5525 1550 3    50   Input ~ 0
CLKx
Wire Wire Line
	5525 1550 5525 950 
Wire Wire Line
	5525 950  6425 950 
Text GLabel 5725 1550 3    50   Input ~ 0
~CLKx
Wire Wire Line
	5725 1550 5725 1050
Wire Wire Line
	5725 1050 6425 1050
Text GLabel 7575 3100 0    50   Input ~ 0
~BRK
Connection ~ 8375 3100
Wire Wire Line
	8375 3100 8375 2500
Text GLabel 6125 1550 3    50   Output ~ 0
~BRK
Wire Wire Line
	5925 1550 5925 1150
Text GLabel 5925 1550 3    50   Output ~ 0
HLT
Wire Wire Line
	6125 1550 6125 1250
$Comp
L AT_65C02_Computer_Rev003-rescue:74xx_74LS04-Clock-AT_65C02_Computer_Rev003_1-rescue U?
U 7 1
P 7850 5225
AR Path="/637561AA/6416C0CB/5E477B2F" Ref="U?"  Part="7" 
AR Path="/6379D6C5/5E477B2F" Ref="U14"  Part="7" 
F 0 "U14" V 7600 5225 50  0000 C CNN
F 1 "74LS04" V 8100 5225 50  0000 C CNN
F 2 "Package_DIP:DIP-14_W7.62mm_Socket" H 7850 5225 50  0001 C CNN
F 3 "http://www.ti.com/lit/gpn/sn74LS04" H 7850 5225 50  0001 C CNN
	7    7850 5225
	1    0    0    -1  
$EndComp
$Comp
L AT_65C02_Computer_Rev003-rescue:74xx_74LS08-Clock-AT_65C02_Computer_Rev003_1-rescue U?
U 5 1
P 8700 5225
AR Path="/637561AA/6416C0CB/5E488B5B" Ref="U?"  Part="5" 
AR Path="/6379D6C5/5E488B5B" Ref="U15"  Part="5" 
F 0 "U15" V 8450 5225 50  0000 C CNN
F 1 "74LS08" V 8950 5225 50  0000 C CNN
F 2 "Package_DIP:DIP-14_W7.62mm_Socket" H 8700 5225 50  0001 C CNN
F 3 "http://www.ti.com/lit/gpn/sn74LS08" H 8700 5225 50  0001 C CNN
	5    8700 5225
	1    0    0    -1  
$EndComp
$Comp
L AT_65C02_Computer_Rev003-rescue:74xx_74LS32-Clock-AT_65C02_Computer_Rev003_1-rescue U?
U 5 1
P 9450 5225
AR Path="/637561AA/6416C0CB/5E48BC88" Ref="U?"  Part="5" 
AR Path="/6379D6C5/5E48BC88" Ref="U16"  Part="5" 
F 0 "U16" V 9200 5225 50  0000 C CNN
F 1 "74LS32" V 9700 5225 50  0000 C CNN
F 2 "Package_DIP:DIP-14_W7.62mm_Socket" H 9450 5225 50  0001 C CNN
F 3 "http://www.ti.com/lit/gpn/sn74LS32" H 9450 5225 50  0001 C CNN
	5    9450 5225
	1    0    0    -1  
$EndComp
$Comp
L AT_65C02_Computer_Rev003-rescue:+5V-power-65C02_Computer-rescue-AT_65C02_Computer_Rev003_1-rescue #PWR?
U 1 1
P 7850 4625
AR Path="/637561AA/6416C0CB/5E4A1EE7" Ref="#PWR?"  Part="1" 
AR Path="/6379D6C5/5E4A1EE7" Ref="#PWR010"  Part="1" 
F 0 "#PWR010" H 7850 4475 50  0001 C CNN
F 1 "+5V-power" H 7865 4798 50  0000 C CNN
F 2 "" H 7850 4625 50  0001 C CNN
F 3 "" H 7850 4625 50  0001 C CNN
	1    7850 4625
	1    0    0    -1  
$EndComp
Wire Wire Line
	7850 5725 7850 5825
Wire Wire Line
	8700 5725 8700 5825
Wire Wire Line
	9450 5725 9450 5825
Wire Wire Line
	9450 4725 9450 4625
Wire Wire Line
	8700 4725 8700 4625
Wire Wire Line
	7850 4725 7850 4625
Wire Wire Line
	2225 1950 2225 2250
$Comp
L AT_65C02_Computer_Rev003-rescue:Device_R-Clock-AT_65C02_Computer_Rev003_1-rescue R?
U 1 1
P 1700 6375
AR Path="/637561AA/6416C0CB/5E537F1F" Ref="R?"  Part="1" 
AR Path="/6379D6C5/5E537F1F" Ref="R22"  Part="1" 
F 0 "R22" H 1770 6421 50  0000 L CNN
F 1 "1K" H 1770 6330 50  0000 L CNN
F 2 "Resistor_THT:R_Axial_DIN0207_L6.3mm_D2.5mm_P7.62mm_Horizontal" V 1630 6375 50  0001 C CNN
F 3 "~" H 1700 6375 50  0001 C CNN
F 4 "100K" H 1700 6375 50  0001 C CNN "Value"
	1    1700 6375
	1    0    0    -1  
$EndComp
Wire Wire Line
	1700 6125 1700 6225
Connection ~ 1700 6125
Wire Wire Line
	1700 6125 1800 6125
$Comp
L AT_65C02_Computer_Rev003-rescue:power_GND-Clock-AT_65C02_Computer_Rev003_1-rescue #PWR?
U 1 1
P 1700 6625
AR Path="/637561AA/6416C0CB/5E54227B" Ref="#PWR?"  Part="1" 
AR Path="/6379D6C5/5E54227B" Ref="#PWR019"  Part="1" 
F 0 "#PWR019" H 1700 6375 50  0001 C CNN
F 1 "power_GND" H 1705 6452 50  0000 C CNN
F 2 "" H 1700 6625 50  0001 C CNN
F 3 "" H 1700 6625 50  0001 C CNN
	1    1700 6625
	1    0    0    -1  
$EndComp
Wire Wire Line
	1700 6625 1700 6525
$Comp
L AT_65C02_Computer_Rev003-rescue:Device_CP-Clock-AT_65C02_Computer_Rev003_1-rescue C?
U 1 1
P 7975 3100
AR Path="/637561AA/6416C0CB/5E533099" Ref="C?"  Part="1" 
AR Path="/6379D6C5/5E533099" Ref="C23"  Part="1" 
F 0 "C23" V 8125 3100 50  0000 L CNN
F 1 "1uF" V 8125 2950 50  0000 L CNN
F 2 "Capacitor_THT:CP_Radial_D5.0mm_P2.50mm" H 8013 2950 50  0001 C CNN
F 3 "~" H 7975 3100 50  0001 C CNN
F 4 "1uF" H 7975 3100 50  0001 C CNN "Value"
	1    7975 3100
	0    1    1    0   
$EndComp
Wire Wire Line
	8125 3100 8375 3100
Wire Wire Line
	7575 3100 7825 3100
$Comp
L AT_65C02_Computer_Rev003-rescue:74xx_74LS08-Clock-AT_65C02_Computer_Rev003_1-rescue U?
U 2 1
P 2800 5575
AR Path="/637561AA/6416C0CB/5E150C70" Ref="U?"  Part="2" 
AR Path="/6379D6C5/5E150C70" Ref="U15"  Part="2" 
F 0 "U15" H 2800 5900 50  0000 C CNN
F 1 "74LS08" H 2800 5809 50  0000 C CNN
F 2 "Package_DIP:DIP-14_W7.62mm_Socket" H 2800 5575 50  0001 C CNN
F 3 "http://www.ti.com/lit/gpn/sn74LS08" H 2800 5575 50  0001 C CNN
	2    2800 5575
	1    0    0    -1  
$EndComp
Wire Wire Line
	6925 1150 6925 1050
Wire Wire Line
	5925 1150 6925 1150
Wire Wire Line
	6925 950  7100 950 
Wire Wire Line
	7100 950  7100 1250
Wire Wire Line
	6125 1250 7100 1250
$Comp
L AT_65C02_Computer_Rev003-rescue:+5V-power-65C02_Computer-rescue-AT_65C02_Computer_Rev003_1-rescue #PWR?
U 1 1
P 8700 4625
AR Path="/637561AA/6416C0CB/63632933" Ref="#PWR?"  Part="1" 
AR Path="/6379D6C5/63632933" Ref="#PWR0101"  Part="1" 
F 0 "#PWR0101" H 8700 4475 50  0001 C CNN
F 1 "+5V-power" H 8715 4798 50  0000 C CNN
F 2 "" H 8700 4625 50  0001 C CNN
F 3 "" H 8700 4625 50  0001 C CNN
	1    8700 4625
	1    0    0    -1  
$EndComp
$Comp
L AT_65C02_Computer_Rev003-rescue:+5V-power-65C02_Computer-rescue-AT_65C02_Computer_Rev003_1-rescue #PWR?
U 1 1
P 9450 4625
AR Path="/637561AA/6416C0CB/636338F6" Ref="#PWR?"  Part="1" 
AR Path="/6379D6C5/636338F6" Ref="#PWR0102"  Part="1" 
F 0 "#PWR0102" H 9450 4475 50  0001 C CNN
F 1 "+5V-power" H 9465 4798 50  0000 C CNN
F 2 "" H 9450 4625 50  0001 C CNN
F 3 "" H 9450 4625 50  0001 C CNN
	1    9450 4625
	1    0    0    -1  
$EndComp
$Comp
L AT_65C02_Computer_Rev003-rescue:+5V-power-65C02_Computer-rescue-AT_65C02_Computer_Rev003_1-rescue #PWR?
U 1 1
P 9075 2050
AR Path="/637561AA/6416C0CB/636350FC" Ref="#PWR?"  Part="1" 
AR Path="/6379D6C5/636350FC" Ref="#PWR0111"  Part="1" 
F 0 "#PWR0111" H 9075 1900 50  0001 C CNN
F 1 "+5V-power" H 9090 2223 50  0000 C CNN
F 2 "" H 9075 2050 50  0001 C CNN
F 3 "" H 9075 2050 50  0001 C CNN
	1    9075 2050
	1    0    0    -1  
$EndComp
$Comp
L AT_65C02_Computer_Rev003-rescue:+5V-power-65C02_Computer-rescue-AT_65C02_Computer_Rev003_1-rescue #PWR?
U 1 1
P 5625 2250
AR Path="/637561AA/6416C0CB/636367C4" Ref="#PWR?"  Part="1" 
AR Path="/6379D6C5/636367C4" Ref="#PWR0112"  Part="1" 
F 0 "#PWR0112" H 5625 2100 50  0001 C CNN
F 1 "+5V-power" H 5640 2423 50  0000 C CNN
F 2 "" H 5625 2250 50  0001 C CNN
F 3 "" H 5625 2250 50  0001 C CNN
	1    5625 2250
	1    0    0    -1  
$EndComp
$Comp
L AT_65C02_Computer_Rev003-rescue:power_GND-Clock-AT_65C02_Computer_Rev003_1-rescue #PWR?
U 1 1
P 7850 5825
AR Path="/637561AA/6416C0CB/636378F1" Ref="#PWR?"  Part="1" 
AR Path="/6379D6C5/636378F1" Ref="#PWR0113"  Part="1" 
F 0 "#PWR0113" H 7850 5575 50  0001 C CNN
F 1 "power_GND" H 7855 5652 50  0000 C CNN
F 2 "" H 7850 5825 50  0001 C CNN
F 3 "" H 7850 5825 50  0001 C CNN
	1    7850 5825
	1    0    0    -1  
$EndComp
$Comp
L AT_65C02_Computer_Rev003-rescue:power_GND-Clock-AT_65C02_Computer_Rev003_1-rescue #PWR?
U 1 1
P 8700 5825
AR Path="/637561AA/6416C0CB/63638693" Ref="#PWR?"  Part="1" 
AR Path="/6379D6C5/63638693" Ref="#PWR0114"  Part="1" 
F 0 "#PWR0114" H 8700 5575 50  0001 C CNN
F 1 "power_GND" H 8705 5652 50  0000 C CNN
F 2 "" H 8700 5825 50  0001 C CNN
F 3 "" H 8700 5825 50  0001 C CNN
	1    8700 5825
	1    0    0    -1  
$EndComp
$Comp
L AT_65C02_Computer_Rev003-rescue:power_GND-Clock-AT_65C02_Computer_Rev003_1-rescue #PWR?
U 1 1
P 9450 5825
AR Path="/637561AA/6416C0CB/63638AE2" Ref="#PWR?"  Part="1" 
AR Path="/6379D6C5/63638AE2" Ref="#PWR0115"  Part="1" 
F 0 "#PWR0115" H 9450 5575 50  0001 C CNN
F 1 "power_GND" H 9455 5652 50  0000 C CNN
F 2 "" H 9450 5825 50  0001 C CNN
F 3 "" H 9450 5825 50  0001 C CNN
	1    9450 5825
	1    0    0    -1  
$EndComp
$Comp
L AT_65C02_Computer_Rev003-rescue:power_GND-Clock-AT_65C02_Computer_Rev003_1-rescue #PWR?
U 1 1
P 9075 3950
AR Path="/637561AA/6416C0CB/636390CA" Ref="#PWR?"  Part="1" 
AR Path="/6379D6C5/636390CA" Ref="#PWR0116"  Part="1" 
F 0 "#PWR0116" H 9075 3700 50  0001 C CNN
F 1 "power_GND" H 9080 3777 50  0000 C CNN
F 2 "" H 9075 3950 50  0001 C CNN
F 3 "" H 9075 3950 50  0001 C CNN
	1    9075 3950
	1    0    0    -1  
$EndComp
$Comp
L AT_65C02_Computer_Rev003-rescue:power_GND-Clock-AT_65C02_Computer_Rev003_1-rescue #PWR?
U 1 1
P 5625 3950
AR Path="/637561AA/6416C0CB/636395F5" Ref="#PWR?"  Part="1" 
AR Path="/6379D6C5/636395F5" Ref="#PWR0117"  Part="1" 
F 0 "#PWR0117" H 5625 3700 50  0001 C CNN
F 1 "power_GND" H 5630 3777 50  0000 C CNN
F 2 "" H 5625 3950 50  0001 C CNN
F 3 "" H 5625 3950 50  0001 C CNN
	1    5625 3950
	1    0    0    -1  
$EndComp
$Comp
L AT_65C02_Computer_Rev003-rescue:power_GND-Clock-AT_65C02_Computer_Rev003_1-rescue #PWR?
U 1 1
P 2225 3850
AR Path="/637561AA/6416C0CB/63639CC3" Ref="#PWR?"  Part="1" 
AR Path="/6379D6C5/63639CC3" Ref="#PWR0118"  Part="1" 
F 0 "#PWR0118" H 2225 3600 50  0001 C CNN
F 1 "power_GND" H 2230 3677 50  0000 C CNN
F 2 "" H 2225 3850 50  0001 C CNN
F 3 "" H 2225 3850 50  0001 C CNN
	1    2225 3850
	1    0    0    -1  
$EndComp
Connection ~ 5125 2950
Connection ~ 9075 3650
Text Notes 6500 6375 0    50   ~ 0
Added onboard the Ben Eater Step Clock module design (as modified by David Buchwald).\nLEDs are 3mm "supa-bright". Suggest fiddle with resistors to suit preferred brightness. 
Text GLabel 3875 3800 3    50   Output ~ 0
CLOCK_LED_GND
Text GLabel 6825 3800 3    50   Output ~ 0
CLOCK_LED_GND
Text GLabel 10175 3850 3    50   Output ~ 0
CLOCK_LED_GND
Text GLabel 5450 6475 3    50   Output ~ 0
CLOCK_LED_GND
Text GLabel 10550 5525 3    50   Output ~ 0
CLOCK_LED_GND
Wire Wire Line
	3375 7275 3375 7025
Text GLabel 4175 7025 2    50   Input ~ 0
CLOCK_LED_GND
Text Notes 3775 7275 0    50   ~ 0
Jumper for switching LEDs On|Off
$Comp
L Jumper:Jumper_2_Open JP?
U 1 1
P 3775 7025
AR Path="/642F42B0" Ref="JP?"  Part="1" 
AR Path="/637551A1/642F42B0" Ref="JP?"  Part="1" 
AR Path="/6379D6C5/642F42B0" Ref="JP22"  Part="1" 
AR Path="/637561AA/6416C0CB/642F42B0" Ref="JP?"  Part="1" 
F 0 "JP22" H 3775 7272 50  0000 C CNN
F 1 "Clock LED" H 3775 7174 50  0000 C CNN
F 2 "Connector_PinHeader_2.54mm:PinHeader_1x02_P2.54mm_Vertical" H 3775 7025 50  0001 C CNN
F 3 "~" H 3775 7025 50  0001 C CNN
	1    3775 7025
	1    0    0    -1  
$EndComp
Wire Wire Line
	3375 7025 3575 7025
Wire Wire Line
	3975 7025 4175 7025
Text Notes 5450 7700 0    50   ~ 0
Spare\n74LS08 NC @6,11,12,13\n74LS32 NC @4,5,6,8,9,10,11,12,13\n74LS04 NC @8,9,10,11,12,13
$EndSCHEMATC
